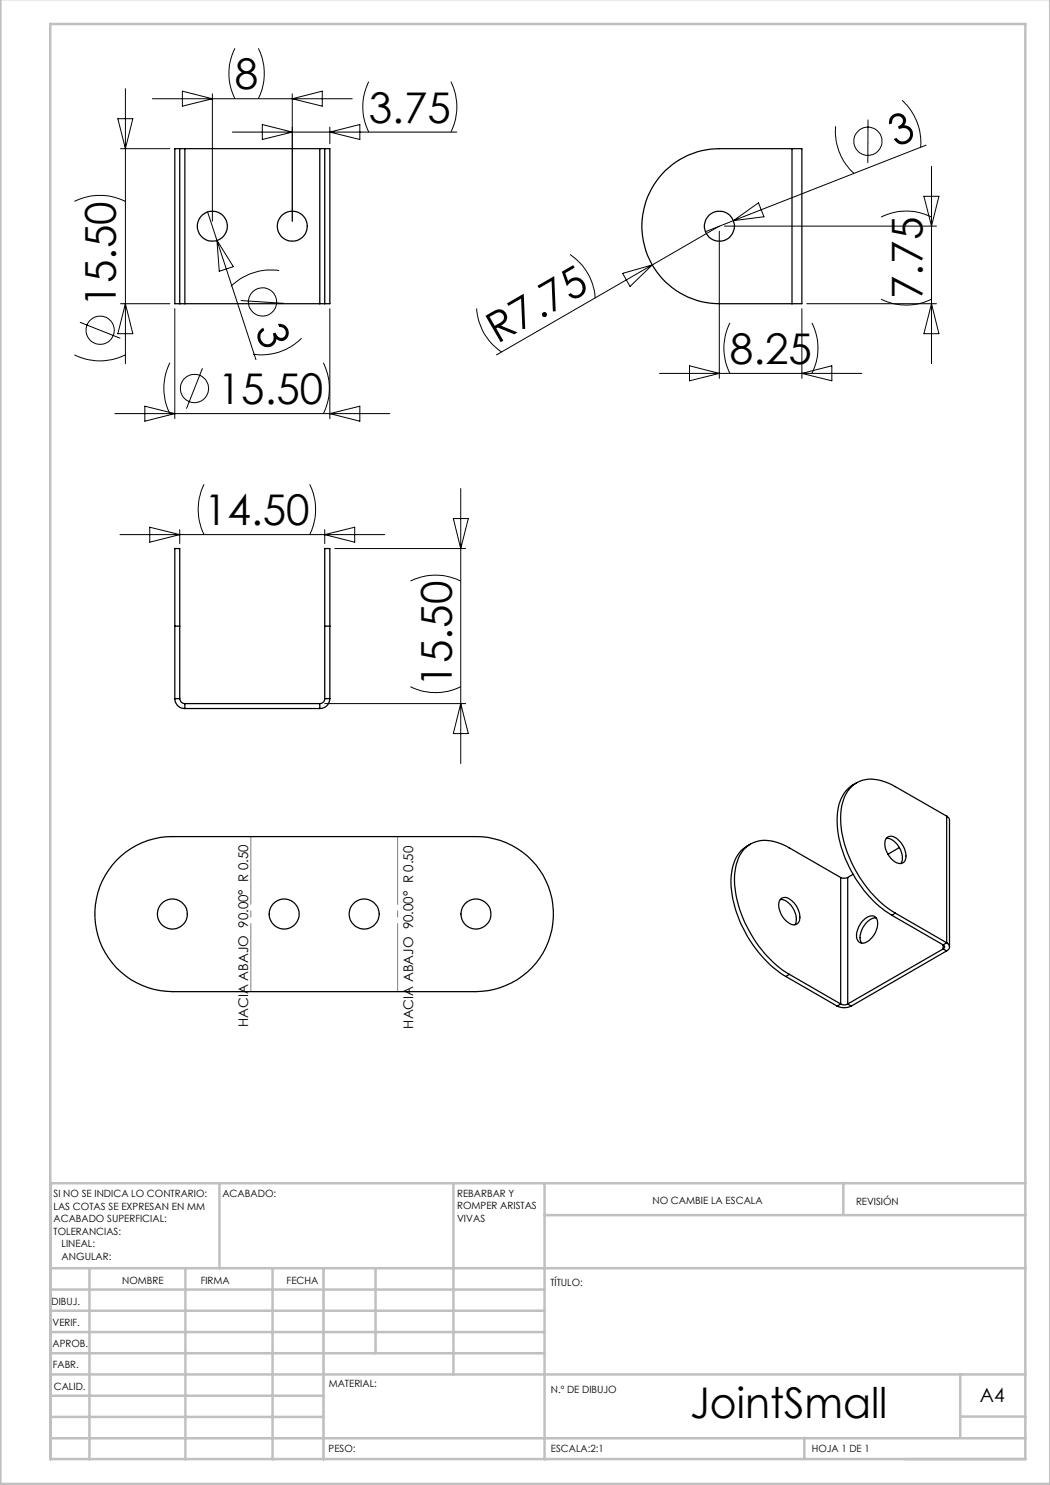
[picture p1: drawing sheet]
<svg xmlns="http://www.w3.org/2000/svg" width="210mm" height="297mm" viewBox="0 0 210 297" stroke-linecap="round" stroke-linejoin="round" font-family="sans-serif">
<g fill="none" stroke="#000" stroke-width=".2">
<path d="M25.1 17.7v55M30.5 19.8h39.9M36.5 18.2l6 1.6-6 1.4zM42.5 18.8v25.4M47 9.7a11.2 11.2 0 0 0 0 10.1M51.7 9.7a11.5 11.5 0 0 1 0 10.1M58.5 18.8v25.4M58.5 19.8l6-1.6v3zM73.8 16.3a11.2 11.2 0 0 0 0 10.1M90.2 16.3a11.2 11.2 0 0 1 0 10.1M23.6 23.7h3l-1.5 6zM24.1 29.7h9.9"/>
<path d="M46.5 26.4h44.9M52.5 24.9l6 1.5-6 1.5zM66 25.4v3.3M66 26.4l6-1.5v3zM167.1 25.3a11.3 11.3 0 0 0 3.8 9.4M173.6 23.9v8.7M180.4 20.1a11.3 11.3 0 0 1 3.7 9.4M184.8 39.3h3l-1.5 5.9zM185.2 29l-38.5 15.1M186.3 33.3v39.4M14.9 40.3a11.4 11.4 0 0 1 10.2 0M41.5 42.4l1.9 5.7"/>
<path d="M43.4 48.1l7.8 23.8M43.4 48.1l3.3 5.2-2.8 1zM55.8 54.1a11.5 11.5 0 0 0-9.6 3.2M114 50.9a11.3 11.3 0 0 1 5 8.8M124.5 54.7l6-1.7-4.5 4.3zM130.5 53l-31.2 18M143.9 45.2l-13.4 7.8M143.9 46.2v29.5M144.9 45.2h42.4M146.7 44.1l-5.6 2.3M146.7 44.1l5-3.5 1.1 2.8zM176.2 59.8a11.2 11.2 0 0 0 10.1 0"/>
<path d="M176.2 43.4a11.2 11.2 0 0 1 10.1 0M14.9 71a11.4 11.4 0 0 0 10.2 0M16 64.4l8.1 3.3M24.1 60.7h9.9M25.1 60.7l1.5 6h-3zM34 72.6a11.4 11.4 0 0 0 0 10.1M35 61.7v22M40.5 73.7l-3.2 8M48.2 60.1l8.6 .6M60.3 67.7a11.2 11.2 0 0 1-9.7 3.1M64.7 72.6a11.4 11.4 0 0 1 0 10.1M66 61.7v22"/>
<path d="M95.3 61.7a11.1 11.1 0 0 0 5.1 8.7M131.9 74.7h40.5M137.9 73.2l6 1.5-6 1.5zM146 64.6a11.2 11.2 0 0 0 0 10.1M160.4 61.7v14M160.4 74.7l6-1.5v3zM161.4 60.7h25.9M162.4 64.6a11.2 11.2 0 0 1 0 10.1M186.3 60.7l1.5 6h-3zM23 82.7h55M29 81.2l6 1.5-6 1.5zM40.8 96.9a11.1 11.1 0 0 0 0 10"/>
<path d="M61.9 96.9a11.4 11.4 0 0 1 0 10M66 82.7l6-1.5v3zM92.1 97.7v55M24 106.9h52.9M30 105.4l5.9 1.5-5.9 1.5zM35.9 105.9v2.8M64.9 105.9v2.8M64.9 106.9l6-1.5v3zM67 109.7h26.1M82.1 116.2a11.4 11.4 0 0 1 10 0M90.7 103.7h3l-1.6 6zM82.1 137.3a11.1 11.1 0 0 0 10 0"/>
<path d="M64.9 140.7h28.2M92.1 140.7l1.6 6h-3z"/>
<circle cx="173.6" cy="28.3" r="2.82"/>
<circle cx="20" cy="66" r="2.83"/>
<circle cx="38.9" cy="77.7" r="2.83"/>
<circle cx="52.5" cy="60.4" r="2.82"/>
</g>
<path d="M50.2 167.3v31M79.5 167.3v31" fill="none" stroke="#808080" stroke-width=".2" stroke-dasharray="15.2 1.3 1.3 1.3" stroke-dashoffset="1.6"/>
<g fill="none" stroke="#c0c0c0" stroke-width=".5">
<path d="M.1 -.1v296.9h209.9v-296.9M10.1 4.8h195v287h-195zM43.9 236.6v17M90.7 236.6v38.3M108.9 236.6v55.3M168.7 236.6v6.3M205.1 236.6h-195v55.3M10.1 253.6h195M10.1 257.9h98.8M17.9 253.6v38.3M37.1 253.6v38.3M54.5 253.6v38.3"/>
<path d="M64.7 253.6v38.3M75.1 253.6v17M108.9 243h96.2M10.1 270.6h98.8M10.1 266.4h98.8M10.1 262.1h98.8M10.1 279.1h54.6M10.1 274.9h195M192.1 274.8v12.7M10.1 287.7h195M10.1 283.4h54.6M160.9 287.5v4.3"/>
<path d="M192.1 283.3h13"/>
</g>
<g fill="none" stroke="#000" stroke-width=".25">
<path d="M35.9 29.7v31M35.9 29.7h-.9v31h.9M35.9 29.7h1.1M37 29.7h27M37 29.7v31M64 29.7h.9M64 29.7v31M64.9 29.7v31M64.9 29.7h1.1v31h-1.1M158.4 29.7h2v31h-2M158.4 29.7h-14.5a15.5 15.5 0 0 0-15.5 15.5 15.5 15.5 0 0 0 15.5 15.5h14.5M158.4 29.7v31"/>
<path d="M35.9 60.7h1.1M37 60.7h27M64 60.7h.9M35 139.7a1.97 1.97 0 0 0 2 2M35 125.2v-15.5h.9v15.5M35 139.7h.9M35 125.2h.9M35 125.2v14.5M35.9 139.7a1.02 1.02 0 0 0 1.1 1M35.9 125.2v14.5M64.9 139.7a.96 .96 0 0 1-.9 1M64.9 125.2v-15.5h1.1v15.5"/>
<path d="M64.9 139.7h1.1M64.9 125.2h1.1M64.9 125.2v14.5M66 139.7a1.97 1.97 0 0 1-2 2M66 125.2v14.5M37 140.7v1M37 140.7h27M37 141.7h27M64 140.7v1M171.3 156.6a7.4 7.4 0 0 0-3.9 7.1 23.9 23.9 0 0 0 7.2 16.4l1.2 1.1 2.6 1.9M23.3 172.1a15.5 15.5 0 0 1 11.2-4.8h60.7a15.5 15.5 0 0 1 15.5 15.5 15.5 15.5 0 0 1-15.5 15.5h-60.7a15.5 15.5 0 0 1-14.3-9.4 15.5 15.5 0 0 1 3.1-16.8zM150.1 168.8a7.1 7.1 0 0 0-3.9 6.4 23.8 23.8 0 0 0 9 18.8l2 1.3"/>
<path d="M156.1 179.9a3.8 3.8 0 0 1 3.1 3.6v1l-.2 .5M156.2 179.7a1.56 1.56 0 0 1 2.1 .4 4.2 4.2 0 0 1 1.5 4.2 1.41 1.41 0 0 1-2.4 .1 4.2 4.2 0 0 1-1.5-4.3zM168.1 175.5l-10.2-5.9a8 8 0 0 0-7.7-.9 7.1 7.1 0 0 0-3.3 6.1 23.9 23.9 0 0 0 7.8 17.7l1.9 1.6 1.3 .8M168.1 175.5l.5 .1 .9-.1M168.1 175.5v25.3M169.5 175.5v25.3M170.6 174.9l-1.1 .6M177.3 167.7a1.61 1.61 0 0 1 2.5 .4 4 4 0 0 1 1.2 4 1.41 1.41 0 0 1-2.4 0 4.2 4.2 0 0 1-1.5-4.2zM177.3 167.7a3.8 3.8 0 0 1 3.1 3.2l.1 1-.3 .8M179.9 169.5l-2.3 1.3M189.3 163.2l-10.2-5.9a8 8 0 0 0-7.6-.8 7.4 7.4 0 0 0-3.4 6.8 24.3 24.3 0 0 0 7.2 16.3l1.8 1.7 2 1.3M189.3 163.2l.6 .6v.2v25.4"/>
<path d="M189.3 163.2v25.4M157.2 195.3l10.2 5.9M157.9 194.9l10.2 5.9M157.9 194.9l-.7 .4M172.4 184.3a2.07 2.07 0 0 1 2.7-.9 3.2 3.2 0 0 1-.4 3.8 2.47 2.47 0 0 1-2.7 1.3 2.14 2.14 0 0 1-.4-2.8zM175.2 183.6a3.8 3.8 0 0 0-3.2 3.6v.7l.3 .7M178.4 183.1l10.2 5.9M179.1 182.6l10.2 6M179.1 182.6l-.7 .5M188.6 189a.43 .43 0 0 1 .3 .4 .43 .43 0 0 1-.3 .4M188.6 189.8l.7 .4M188.6 189v.8"/>
<path d="M188.6 189.8l-19.1 11M189.3 188.6a.86 .86 0 0 1 .6 .8 .86 .86 0 0 1-.6 .8M189.3 188.6l-.7 .4M189.3 190.2l-19 11M167.4 201.2a3.3 3.3 0 0 0 2.9 0M168.1 200.8a1.5 1.5 0 0 0 1.4 0M168.1 200.8l-.7 .4M169.5 200.8l.8 .4"/>
<circle cx="42.5" cy="45.2" r="3"/>
<circle cx="58.5" cy="45.2" r="3"/>
<circle cx="143.9" cy="45.2" r="3"/>
<circle cx="34.5" cy="182.8" r="3"/>
<circle cx="56.8" cy="182.8" r="3"/>
<circle cx="72.8" cy="182.8" r="3"/>
<circle cx="95.2" cy="182.8" r="3"/>
</g>
<g font-size="8.5">
<text x="47" y="17.9">8</text>
<text x="73.8" y="24.6">3.75</text>
<text x="179.1" y="29.4" transform="rotate(-21 179.1 29.4)">3</text>
<text x="184.5" y="59.8" transform="rotate(-90 184.5 59.8)">7.75</text>
<text x="23.2" y="61.4" transform="rotate(-90 23.2 61.4)">15.50</text>
<text x="51" y="65.8" transform="rotate(72 51 65.8)">3</text>
<text x="99.5" y="68.8" transform="rotate(-30 99.5 68.8)">R7.75</text>
<text x="146" y="72.8">8.25</text>
<text x="43.6" y="80.8">15.50</text>
<text x="40.8" y="105.1">14.50</text>
<text x="90.3" y="137.3" transform="rotate(-90 90.3 137.3)">15.50</text>
<text x="138" y="283.5">JointSmall</text>
</g>
<text font-size="3.9" x="196" y="280.4">A4</text>
<g font-size="2.7">
<text x="49.6" y="205.4" transform="rotate(-90 49.6 205.4)">HACIA ABAJO 90.00° R 0.50</text>
<text x="82.7" y="205.7" transform="rotate(-90 82.7 205.7)">HACIA ABAJO 90.00° R 0.50</text>
</g>
<g font-size="2">
<text x="10.7" y="239.5">SI NO SE INDICA LO CONTRARIO:</text>
<text x="44.5" y="239.5">ACABADO:</text>
<text x="91.4" y="239.4">REBARBAR Y</text>
<text x="10.7" y="242">LAS COTAS SE EXPRESAN EN MM</text>
<text x="10.7" y="244.5">ACABADO SUPERFICIAL:</text>
<text x="91.4" y="241.9">ROMPER ARISTAS</text>
<text x="91.4" y="244.4">VIVAS</text>
<text x="130.5" y="240.8">NO CAMBIE LA ESCALA</text>
<text x="171.2" y="241">REVISIÓN</text>
<text x="10.7" y="247">TOLERANCIAS:</text>
<text x="12.3" y="249.5">LINEAL:</text>
<text x="12.3" y="252">ANGULAR:</text>
<text x="24.4" y="256.9">NOMBRE</text>
<text x="40.1" y="256.8">FIRMA</text>
<text x="57.3" y="256.8">FECHA</text>
<text x="110.1" y="257.1">TÍTULO:</text>
<text x="10.3" y="260.9">DIBUJ.</text>
<text x="10.5" y="269.3">APROB.</text>
<text x="10.5" y="265.2">VERIF.</text>
<text x="10.6" y="273.6">FABR.</text>
<text x="10.8" y="278">CALID.</text>
<text x="65.8" y="277.4">MATERIAL:</text>
<text x="110.2" y="278.5">N.º DE DIBUJO</text>
<text x="65.7" y="290.4">PESO:</text>
<text x="110.2" y="290.5">ESCALA:2:1</text>
<text x="162.4" y="290.4">HOJA 1 DE 1</text>
</g>
</svg>
